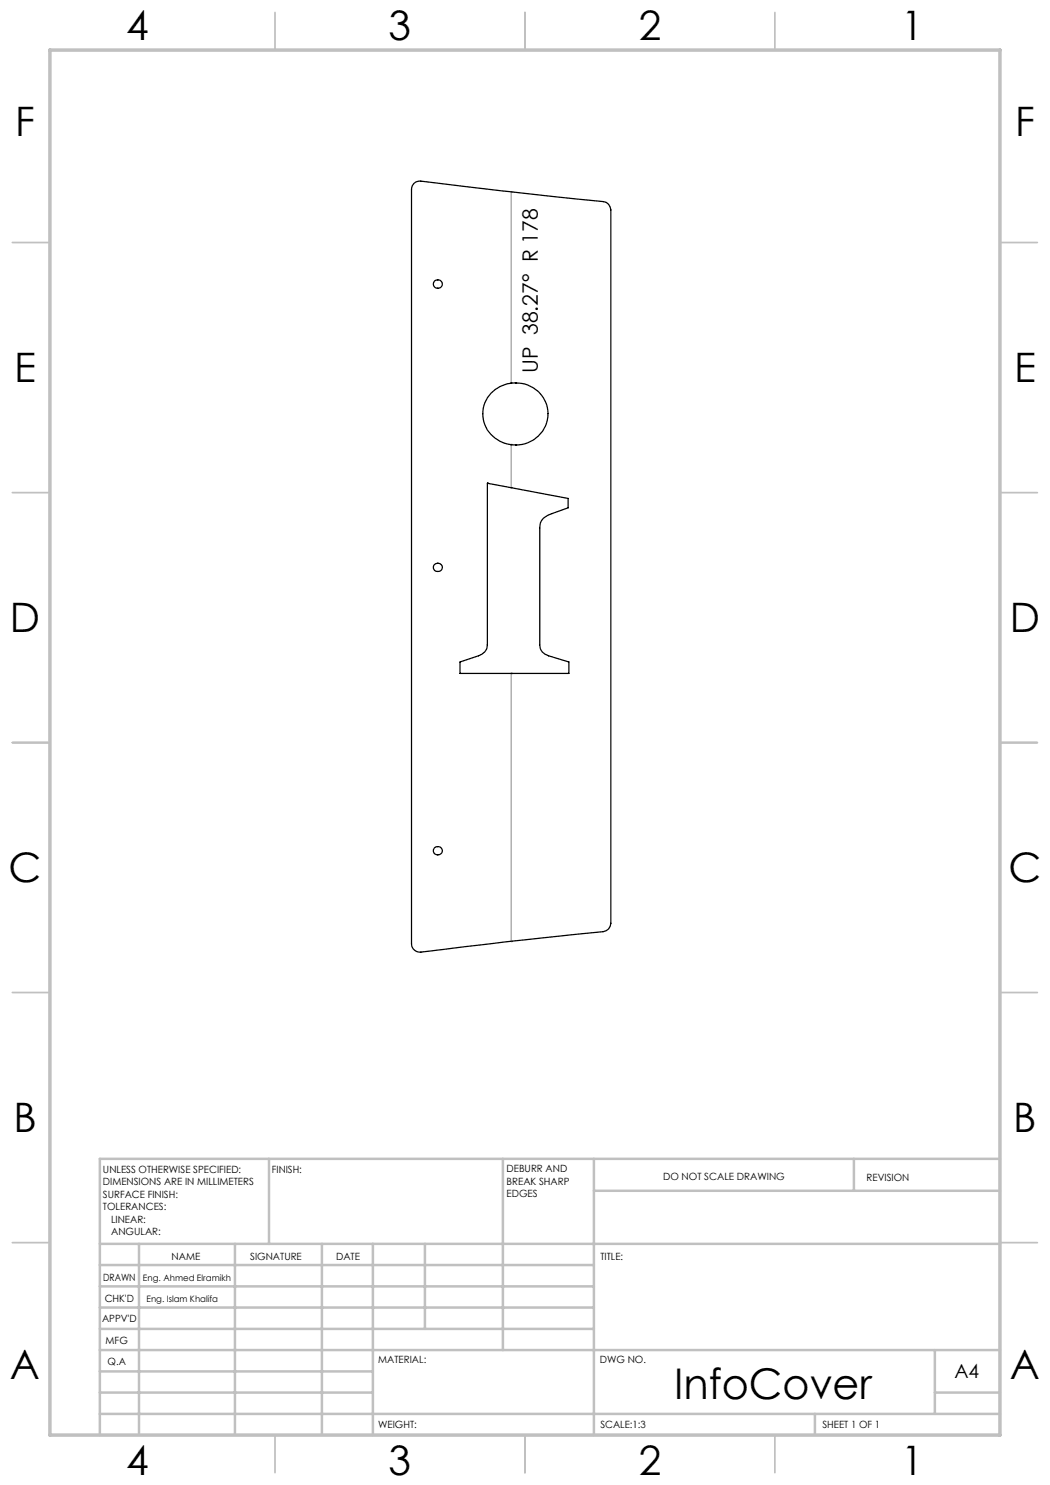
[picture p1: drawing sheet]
<svg xmlns="http://www.w3.org/2000/svg" width="210mm" height="297mm" viewBox="0 0 210 297" stroke-linecap="round" stroke-linejoin="round" font-family="sans-serif">
<path d="M102.1 38.4a.17 .17 0 0 1 .3 0 .17 .17 0 0 1-.3 0zM102.1 76.6a.17 .17 0 0 1 .3 0 .17 .17 0 0 1-.3 0zM102.1 88.9a.17 .17 0 0 1 .3 0 .17 .17 0 0 1-.3 0zM102.1 97.5a.17 .17 0 0 1 .3 0 .17 .17 0 0 1-.3 0zM102.1 134.7a.17 .17 0 0 1 .3 0 .17 .17 0 0 1-.3 0zM102.1 188.3a.17 .17 0 0 1 .3 0 .17 .17 0 0 1-.3 0z" fill="#808080"/>
<path d="M102.2 38.4v38.2M102.2 88.9v8.6M102.2 134.7v53.6" fill="none" stroke="#808080" stroke-width=".2"/>
<g fill="none" stroke="#c0c0c0" stroke-width=".35">
<path d="M55 2.5v7.5M105 2.5v7.5M155 2.5v7.5M2.5 48.5h7.5M200 48.5h7.5M2.5 98.5h7.5M200 98.5h7.5M2.5 148.5h7.5M200 148.5h7.5M2.5 198.5h7.5M200 198.5h7.5M2.5 248.5h7.5"/>
<path d="M200 248.5h7.5M55 287v7.5M105 287v7.5M155 287v7.5"/>
</g>
<g fill="none" stroke="#c0c0c0" stroke-width=".5">
<path d="M53.8 231.8v17M100.6 231.8v38.2M118.8 231.8v55.2M118.8 238.2h81.2M170.8 231.8v6.4M200 231.8h-180v55.2M20 248.8h180M20 257.3h98.8M20 253h98.8M27.8 248.8v38.2M47 248.8v38.2M64.4 248.8v38.2"/>
<path d="M74.6 248.8v38.2M85 248.8v17M20 265.8h98.8M20 261.5h98.8M20 278.5h54.6M20 274.3h54.6M20 270h180M187 278.5h13M187 270v12.8M20 282.8h180M163 282.8v4.2"/>
</g>
<path d="M10 10h190v277h-190z" fill="none" stroke="#c0c0c0" stroke-width=".7"/>
<g fill="none" stroke="#000" stroke-width=".25">
<path d="M82.9 36.6l.6-.3 .7-.1 16.4 2 20 2.1a1.7 1.7 0 0 1 1.6 1.7v142.7a1.7 1.7 0 0 1-1.6 1.6l-18.3 1.9-18.1 2.2a1.7 1.7 0 0 1-1.9-1.6v-150.9a1.61 1.61 0 0 1 .6-1.3zM103.1 76.6a6.2 6.2 0 0 1 6.5 6.2 6.2 6.2 0 0 1-6.5 6.2M103.1 76.6h.1M103.1 76.6a6.2 6.2 0 0 0-5.6 9.4 6.7 6.7 0 0 0 5.6 3M97.5 96.7l16.1 3v1.9l-3.2 1.1a2.86 2.86 0 0 0-2.5 2.9v23.4a2.23 2.23 0 0 0 1.8 2.2l4.1 1.2v2.3h-21.8v-2.3l3.7-1.2a2.3 2.3 0 0 0 1.8-2.2zM97.5 96.7h.1M103.1 89h.1"/>
<circle cx="87.6" cy="56.9" r=".87"/>
<circle cx="87.6" cy="113.5" r=".87"/>
<circle cx="87.6" cy="170.2" r=".87"/>
</g>
<text font-size="8.5" x="134.9" y="279.7">InfoCover</text>
<g font-size="8.1">
<text x="25.2" y="8">4</text>
<text x="77.7" y="8">3</text>
<text x="127.7" y="8">2</text>
<text x="180.2" y="8">1</text>
<text x="3" y="27.2">F</text>
<text x="203" y="27.2">F</text>
<text x="2.8" y="76.5">E</text>
<text x="202.8" y="76.5">E</text>
<text x="2" y="126.5">D</text>
<text x="202" y="126.5">D</text>
<text x="1.7" y="176.5">C</text>
<text x="201.7" y="176.5">C</text>
<text x="2.7" y="226.5">B</text>
<text x="202.7" y="226.5">B</text>
<text x="2" y="275.7">A</text>
<text x="202" y="275.7">A</text>
<text x="25.2" y="295">4</text>
<text x="77.7" y="295">3</text>
<text x="127.7" y="295">2</text>
<text x="180.2" y="295">1</text>
</g>
<text font-size="4.2" x="107.6" y="74.7" transform="rotate(-90 107.6 74.7)">UP 38.27° R 178</text>
<text font-size="3.9" x="190.9" y="275.5">A4</text>
<g font-size="2">
<text x="20.6" y="234.6">UNLESS OTHERWISE SPECIFIED:</text>
<text x="20.6" y="237.1">DIMENSIONS ARE IN MILLIMETERS</text>
<text x="20.6" y="239.6">SURFACE FINISH:</text>
<text x="54.4" y="234.6">FINISH:</text>
<text x="101.3" y="234.5">DEBURR AND</text>
<text x="101.3" y="237">BREAK SHARP</text>
<text x="101.3" y="239.5">EDGES</text>
<text x="132.6" y="236">DO NOT SCALE DRAWING</text>
<text x="173.3" y="236.2">REVISION</text>
<text x="20.6" y="242.1">TOLERANCES:</text>
<text x="22.2" y="244.6">LINEAR:</text>
<text x="22.2" y="247.1">ANGULAR:</text>
<text x="34.3" y="252">NAME</text>
<text x="50" y="251.9">SIGNATURE</text>
<text x="67.2" y="251.9">DATE</text>
<text x="120.1" y="251.9">TITLE:</text>
<text x="20.6" y="256.1">DRAWN</text>
<text x="20.9" y="260.3">CHK'D</text>
<text x="20.4" y="264.4">APPV'D</text>
<text x="21.1" y="268.8">MFG</text>
<text x="21.5" y="273">Q.A</text>
<text x="75.6" y="272.5">MATERIAL:</text>
<text x="120" y="272.5">DWG NO.</text>
<text x="75.6" y="285.5">WEIGHT:</text>
<text x="120.1" y="285.6">SCALE:1:3</text>
<text x="164.5" y="285.6">SHEET 1 OF 1</text>
</g>
<g font-size="1.8">
<text x="28.6" y="256.1">Eng. Ahmed Elramikh</text>
<text x="29.3" y="260.4">Eng. Islam Khalifa</text>
</g>
</svg>
